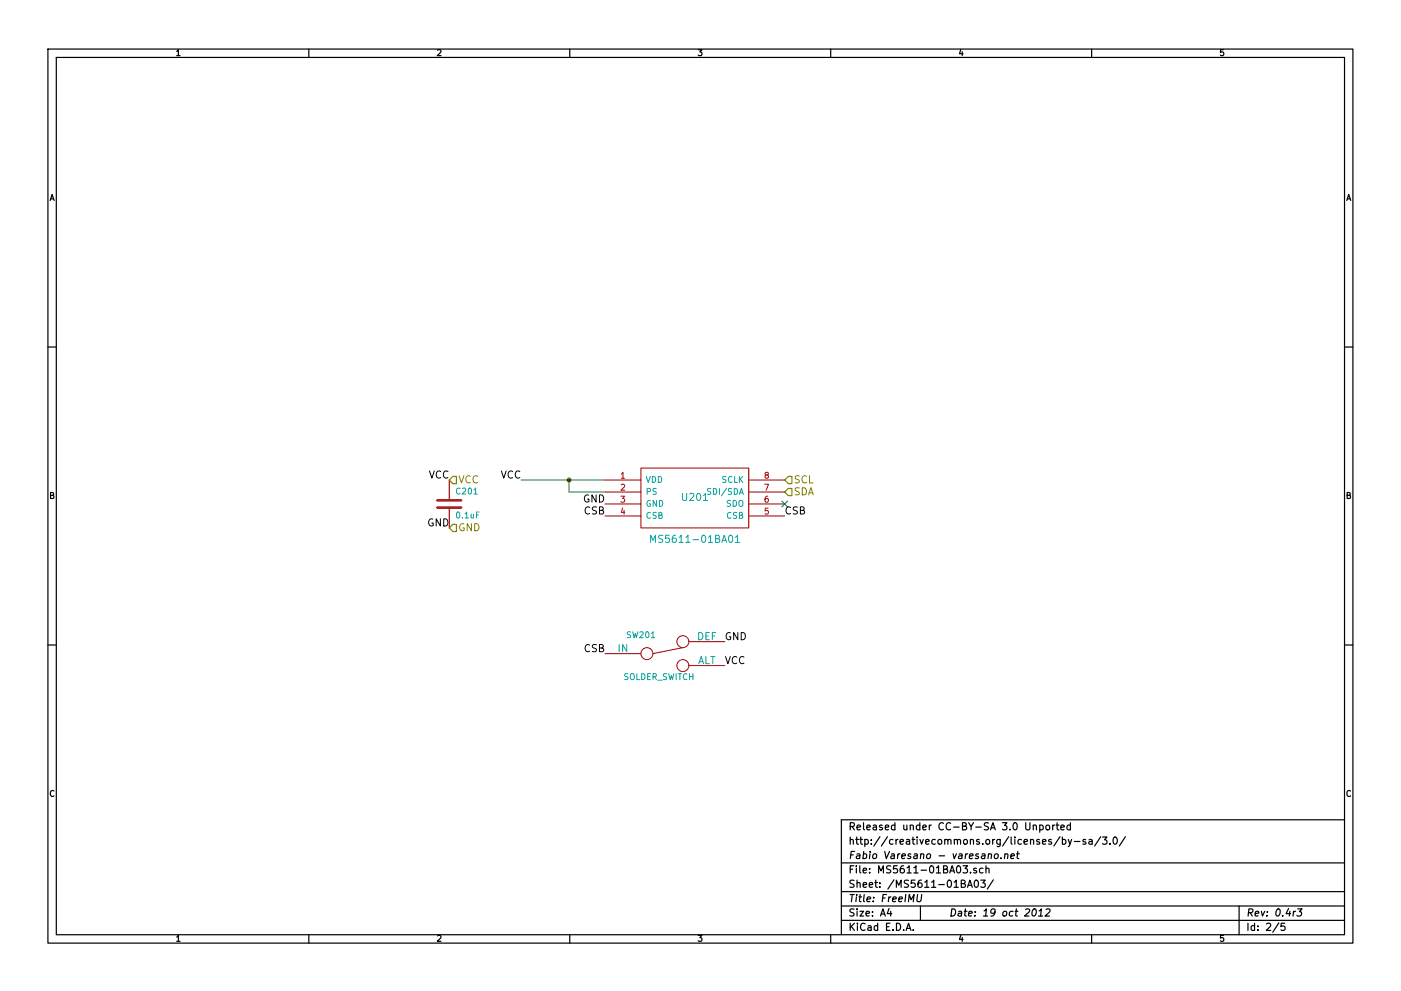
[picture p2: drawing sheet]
<svg xmlns="http://www.w3.org/2000/svg" width="297mm" height="210mm" viewBox="0 0 297 210" stroke-linecap="round" stroke-linejoin="round" font-family="sans-serif">
<g fill="none" stroke="#000" stroke-width=".25">
<path d="M10.2 10.4h276.6v189.7h-276.6zM11.9 12.2h273.2v186.1h-273.2zM65.5 10.4v1.8M120.8 10.4v1.8M176.1 10.4v1.8M231.4 10.4v1.8M10.2 73.6h1.7M285.1 73.6h1.7M10.2 136.8h1.7M285.1 136.8h1.7M219.1 175.2l.1-.1a.36 .36 0 0 1 .5 .2v.8M220.4 175.1h.5l.3 .3-.1 .5-.2 .2-.5-.1"/>
<path d="M220.4 175.1v1.5M221.9 175.1h.3l.4 .3v.4l-.4 .3-.5-.3zM223.2 175.1v1M223.6 175.1l-.4 .3M223.9 175.1h.6M224.1 174.5v1.4l.4 .2M224.7 177.5l-1.3 2M224.9 175.6l.8-.2-.1-.3h-.5l-.2 .2 .1 .7h.6M225.2 178.2l.5-.1 .3 .3-.1 .6-.2 .1-.5-.1M225.2 177.6v1.5M226.5 178.1l.3 1M226.9 175.1h-.4l-.3 .3 .1 .5 .2 .2 .4-.1"/>
<path d="M226.9 174.5v1.6M227.2 178.1l-.5 1.4-.2 .1M227.8 178.5h1.2M230.2 178.2l-.4-.1-.2 .2 .1 .2 .5 .2v.3h-.6M230.9 178.2h.6l.1 .9M231.6 178.5l-.7 .1a.3 .3 0 0 0 .2 .5l.5-.1M233.4 177.5l-1.3 2M233.8 177.6h.9l-.5 .6 .4 .1v.7l-.2 .1-.6-.1M235.3 179v.1M236.1 177.7l.3-.1a.81 .81 0 0 1 .5 .8 .81 .81 0 0 1-.5 .7l-.3-.1-.1-.5zM238.6 177.5l-1.3 2M285.1 173.9h-106.7v24.4"/>
<path d="M65.5 198.3v1.8M120.8 198.3v1.8M176.1 198.3v1.8M178.4 183.1h106.7M178.4 189.2h106.7M178.4 195.3h106.7M178.4 192.2h106.7M188.5 192.8l-.4 1h1M188.8 193.3v1.1M192.1 197.4l.5-1.5 .5 1.5M192.3 197h.7M193.6 197.3v.1"/>
<path d="M194.5 189.8l-.1 1.2 .3 .3h.2l.4-.3 .1-1.2M195.1 192.2v3.1M205.1 188.3l.5-1.6 .5 1.6M205.3 187.8h.7M205.8 185.1v.1M206.7 186.9l.2-.2a.81 .81 0 0 1 .6 .8 .81 .81 0 0 1-.6 .8l-.2-.2-.1-.4zM207 184.3l-.3-.1-.3 .2 .1 .2 .5 .2v.3h-.6M207.9 186.7h1l-.5 .6 .4 .2v.6l-.2 .2-.7-.2M208.4 184.3l-.4-.1-.3 .3v.6l.3 .1 .4-.1M209 184.3h.1a.36 .36 0 0 1 .6 .1v.8M209 183.7v1.5M209.6 181.3l.2-.2 .4 .1-.1 1"/>
<path d="M210.6 186.7l-1.3 1.9M210.9 181.3l.3-.2 .4 .2-.1 .7-.2 .2-.5-.2zM212.2 182v.2M213.1 181.3l.2-.2 .3 .1v1M213.1 181.1l-.1 1.1M214.3 181.7l.8-.2-.1-.3h-.6l-.1 .8 .2 .2 .4-.1M215.5 181.1h.6M215.8 180.6l-.2 1.4 .4 .2M219.1 192.9l.2-.1a.78 .78 0 0 1 .5 .7 .78 .78 0 0 1-.3 .7l-.4 .2a.97 .97 0 0 1 0-1.5zM220.2 194.4h.9M220.3 193.3l.5-.5-.2 1.6M221.8 193l.6-.2 .3 .3-.2 .4-.9 .9h.9"/>
<path d="M231.4 198.3v1.8M262.7 192.2v6.1M271.1 195.8l-1.3 2M272.4 195.9h-.7l-.1 .7 .2-.1h.5l.2 .3-.1 .5-.2 .1-.6-.1M275.1 192.8h1l-.6 .6 .3 .1 .2 .2-.1 .4-.3 .3-.6-.2"/>
</g>
<circle cx="120.6" cy="101.8" r=".41" fill="#00a000" stroke="#00a000" stroke-width=".25"/>
<path d="M110.5 101.8h17.8M120.6 101.8v2.6h7.7" fill="none" stroke="#00a000" stroke-width=".21"/>
<g fill="none" stroke="#a00000" stroke-width=".21">
<path d="M135.9 99.3h22.8v12.7h-22.8zM95.2 101.8v4.4M95.2 107.7v4.3M128.3 101.8h7.6M128.3 104.4h7.6M128.3 106.9h7.6M128.3 109.5h7.6M158.7 101.8h7.7M158.7 104.4h7.7M158.7 106.9h7.7M158.7 109.5h7.7M128.3 138.7h7.6"/>
<path d="M144.8 137.4l-6.4 1.3M146 136.1h7.7M146 141.2h7.7"/>
<circle cx="137.2" cy="138.7" r="1.27"/>
<circle cx="144.8" cy="136.1" r="1.27"/>
<circle cx="144.8" cy="141.2" r="1.27"/>
</g>
<path d="M137.9 115.1v-1.5l.6 1 .5-1v1.5M150.7 103.7l-.5-.1-.2 .2 .1 .4 .5 .2 .1 .3-.2 .2-.5-.1M155.9 114l.5-.4v1.5M155.9 115.1h.9" fill="none" stroke="#00a0a0" stroke-width=".21"/>
<path d="M92.7 107.7h5.1M92.7 106.2h5.1" fill="none" stroke="#a00000" stroke-width=".51"/>
<path d="M96 111.2h.8v1.6h-.8l-.8-.8zM96 101.1h.8v1.5h-.8l-.8-.8zM166.4 104.4l.7-.8h.8v1.6h-.8zM167.1 101.1h.8v1.5h-.8l-.7-.8z" fill="none" stroke="#808000" stroke-width=".25"/>
<path d="M165.8 106.3l1.2 1.2M167 106.3l-1.2 1.2" fill="none" stroke="#0000c0" stroke-width=".21"/>
<g font-size="2.1">
<text x="90.8" y="101.6">VCC</text>
<text x="106" y="101.6">VCC</text>
<text x="123.5" y="106.7">GND</text>
<text x="90.5" y="111.8">GND</text>
<text x="123.8" y="109.2">CSB</text>
<text x="166.4" y="109.2">CSB</text>
<text x="153.7" y="135.9">GND</text>
<text x="123.8" y="138.4">CSB</text>
<text x="153.7" y="141">VCC</text>
<text x="179.9" y="179.3">http://creativecommons.org/licenses/by-sa/3.0/</text>
<text x="179.9" y="176.2">Released under CC-BY-SA 3.0 Unported</text>
<text x="179.9" y="185.4">File: MS5611-01BA03.sch</text>
<text x="179.9" y="182.3">Fabio Varesano - varesano.net</text>
<text x="179.9" y="191.5">Title: FreeIMU</text>
<text x="179.9" y="188.4">Sheet: /MS5611-01BA03/</text>
<text x="179.9" y="197.6">KiCad E.D.A.</text>
<text x="179.9" y="194.5">Size: A4</text>
<text x="201.2" y="194.5">Date: 19 oct 2012</text>
<text x="264.2" y="194.5">Rev: 0.4r3</text>
<text x="264.2" y="197.6">Id: 2/5</text>
</g>
<g font-size="2.1" fill="#808000">
<text x="97.2" y="102.6">VCC</text>
<text x="168.3" y="105.2">SDA</text>
<text x="168.3" y="102.6">SCL</text>
<text x="97.2" y="112.8">GND</text>
</g>
<g font-size="2.1" fill="#00a0a0">
<text x="144.8" y="106.3">U201</text>
<text x="139.1" y="115.2">MS5611-01BA01</text>
<text x="147.8" y="135.9">DEF</text>
<text x="131" y="138.4">IN</text>
<text x="147.8" y="141">ALT</text>
</g>
<g font-size="1.8">
<text x="37.3" y="11.9">1</text>
<text x="92.7" y="11.9">2</text>
<text x="148" y="11.9">3</text>
<text x="203.3" y="11.9">4</text>
<text x="258.6" y="11.9">5</text>
<text x="10.4" y="42.7">A</text>
<text x="285.3" y="42.7">A</text>
<text x="10.4" y="105.9">B</text>
<text x="285.3" y="105.9">B</text>
<text x="10.4" y="169.1">C</text>
<text x="285.3" y="169.1">C</text>
<text x="37.3" y="199.8">1</text>
<text x="92.7" y="199.8">2</text>
<text x="148" y="199.8">3</text>
<text x="203.3" y="199.8">4</text>
<text x="258.6" y="199.8">5</text>
</g>
<g font-size="1.8" fill="#a00000">
<text x="131.6" y="101.6">1</text>
<text x="162.1" y="101.6">8</text>
<text x="131.6" y="104.1">2</text>
<text x="131.6" y="106.7">3</text>
<text x="162.1" y="106.7">6</text>
<text x="162.1" y="104.1">7</text>
<text x="131.6" y="109.2">4</text>
<text x="162.1" y="109.2">5</text>
</g>
<g font-size="1.8" fill="#00a0a0">
<text x="96.9" y="104.9">C201</text>
<text x="136.9" y="102.5">VDD</text>
<text x="136.9" y="105">PS</text>
<text x="136.9" y="107.6">GND</text>
<text x="150.6" y="105">SDI/SDA</text>
<text x="152.9" y="102.5">SCLK</text>
<text x="153.9" y="107.6">SDO</text>
<text x="96.9" y="110">0.1uF</text>
<text x="136.9" y="110.1">CSB</text>
<text x="154" y="110.1">CSB</text>
<text x="133" y="135.4">SW201</text>
<text x="132" y="144.3">SOLDER_SWITCH</text>
</g>
</svg>
